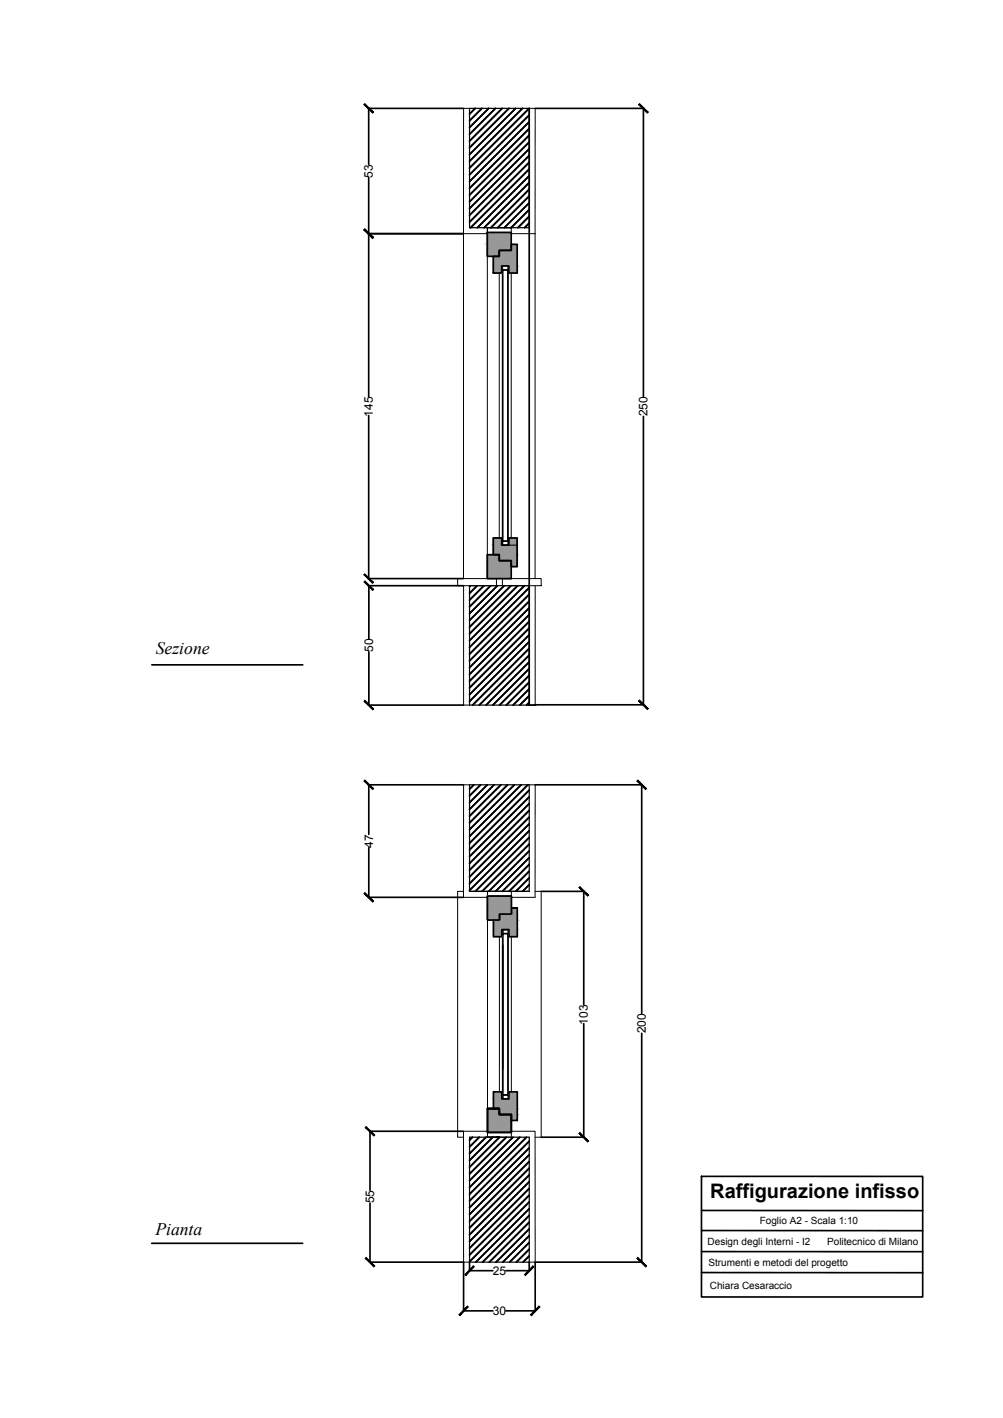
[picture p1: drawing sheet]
<svg xmlns="http://www.w3.org/2000/svg" width="420mm" height="594mm" viewBox="0 0 420 594" stroke-linecap="round" stroke-linejoin="round" font-family="sans-serif">
<!-- layer: 0 -->
<g fill="none" stroke="#000" stroke-width=".7">
<path d="M154.3 45.4h39.8M154.4 45.4v23.6M199.1 45.4l-2.4 2.4M201.9 45.4l-5.2 5.2M204.7 45.4l-8 8M207.6 45.4l-10.9 10.9M210.4 45.4l-13.7 13.7M213.2 45.4l-16.5 16.5M216 45.4l-19.3 19.3M218.8 45.4l-22.1 22.1M221.7 48.2l-25 25M221.7 51l-25 25 25-24.9"/>
<path d="M221.7 53.8l-25 25.1M221.7 56.7l-25 25M221.7 59.5l-25 25M224.3 45.4h45.4M269.5 45.4v120.8M154.4 74.3v91.9M196.7 70.4l25-25v250.1M221.7 62.3l-25 25.1M221.7 65.2l-25 25M221.7 68l-25 25M221.7 70.8l-24.6 24.6M221.7 73.6l-21.7 21.8"/>
<path d="M221.7 76.5l-18.9 18.9M221.7 79.3l-16.1 16.1M221.7 73.7l-21.7 21.7M154.3 97.9h39.8M204.1 97.4h10.1v7.5h-5.1v2.5h-5zM221.7 82.1l-13.3 13.3M221.7 85l-10.4 10.4M221.7 87.8l-7.6 7.6M221.7 90.6l-4.8 4.8M221.7 93.5l-2 1.9M221.7 90.7l-4.7 4.7M221.7 93.5l-1.9 1.9"/>
<path d="M206.6 107.4h2.5v-2.5h5.1v-2.5h2.5v12h-3.6v-3h-2.9v3h-3.6zM210.6 113.1h2.2v113.6h-2.2zM213.1 111.4v3h3.6v-3M154.4 174.1v68.3M269.5 174.5v120.8M204.1 232.4h5v2.5h5.1v7.5h-10.1zM206.6 225.4h3.6v3h2.9v-3h3.6v12h-2.5v-2.5h-5.1v-2.5h-2.5zM154.3 242.4h39.8M154.3 245.4h39.8M154.5 245.4v22.3M197.1 245.4l-.4 .4M199.9 245.4l-3.2 3.2"/>
<path d="M202.7 245.4l-6 6M205.5 245.4l-8.8 8.8M205.5 245.4l-8.8 8.9M208.3 245.4l-11.6 11.6M208.4 245.4l-11.7 11.7M211.2 245.4l-14.5 14.5M214 245.4l-17.3 17.3M216.9 245.4l-20.2 20.2M219.7 245.4l-23 23M221.7 246.2l-25 25M221.7 249l-25 25M63.6 278.5h63.2"/>
<path d="M154.5 273.1v22.3M196.7 276.8l25-25-25 25.1M196.7 279.7l25-25-25 25M221.7 260.3l-25 25.1M221.7 263.1l-25 25.1M221.7 266l-25 25M221.7 268.8l-25 25M221.7 271.6l-23.8 23.8M221.7 274.5l-20.9 20.9M221.7 277.3l-18.1 18.1M154.3 295.4h39.8M196.7 282.5l25-25-25 25"/>
<path d="M206.4 295.4l15.3-15.3-15.2 15.3M212.1 295.4l9.6-9.6-9.6 9.6M221.7 283l-12.5 12.4M221.7 288.6l-6.8 6.8M221.7 291.4l-4 4M221.7 294.3l-1.1 1.1M221.9 295.4h2.1M224.2 295.3h.1M224.3 295.3h45.4M154.3 328.8h39.8M154.5 328.8v20.8M198.5 328.8l-1.8 1.8"/>
<path d="M201.4 328.8l-4.7 4.6M204.2 328.8l-7.5 7.5M207 328.8l-10.3 10.3 10.3-10.3M209.8 328.8l-13.1 13.1 13.1-13.1M212.6 328.8l-15.9 15.9 16-15.9M215.5 328.8l-18.8 18.8M218.3 328.8l-21.6 21.6M221.1 328.8l-24.4 24.5M221.7 331l-25 25.1M221.7 333.9l-25 25M221.7 336.7l-25 25M221.7 339.5l-25 25.1"/>
<path d="M224.3 328.8h44.7M268.8 328.8v95.9M154.5 355.1v20.8M221.7 342.3l-25 25M221.7 345.2l-25 25M221.7 348l-25 25M221.7 350.8l-22.6 22.6M221.7 353.7l-19.8 19.7M221.7 356.5l-17 16.9M221.7 359.3l-14.1 14.1M154.3 375.9h39.8M204.2 375.4h10v7.5h-5v2.5h-5z"/>
<path d="M221.7 362.1l-11.3 11.3M221.7 365l-8.5 8.4M221.7 367.8l-5.6 5.6M221.7 370.6l-2.8 2.8M226.8 373.4h17.9M244.5 373.4v47.6M210.6 396v52M210.6 391.1h2.2v67.6h-2.2zM212.8 389.4h-2.2v1.7M214.2 380.4v2.5h-5v2.5h-2.5v7h3.5v-3h3v3h3.5v-12h-2.5h2.5M244.5 428.9v47.5M268.8 432.9v95.9"/>
<path d="M206.7 457.4h3.5v3h3v-3h3.5v12h-2.5v-2.5h-5l-.1-2.5h-2.4zM210.6 458.7v1.7M154.8 473.9h39.3M155 473.9v24.8M197.9 476.4l-1.2 1.3M200.8 476.4l-4.1 4.1M203.6 476.4l-6.9 6.9M204.2 476.4h5h-1.2M204.2 464.4h4.9h-4.9v10h10v-7.5h-5l-.1-2.5M204.2 464.4h4.9l.1 2.5h5v7.5h-10zM206.4 476.4l-9.7 9.8M209.2 476.4l-12.5 12.6"/>
<path d="M212.1 476.4l-15.4 15.4M214.9 476.4l-18.2 18.2M217.8 476.4l-21.1 21.1M220.6 476.4l-23.9 23.9M221.7 478.1l-25 25.1M226.8 476.4h17.9M221.7 480.9l-25 25.1M221.7 483.8l-25 25M221.7 486.6l-25 25M221.7 489.4l-25 25.1M221.7 492.3l-25 25M221.7 495.1l-25 25"/>
<path d="M221.7 497.9l-25 25 25-25M293.8 492.8l92.7 .1v50.5h-92.7zM155 504.1v24.7M221.7 500.7l-25 25M221.7 503.6l-25 25 25-25M221.7 506.4l-22.4 22.4M221.7 509.2l-19.6 19.6M221.7 512l-16.8 16.8M221.7 514.9l-13.9 13.9M221.7 517.7l-11.1 11.1M221.7 500.8l-25 25M293.8 507.1l92.7 .1"/>
<path d="M293.8 515.5l92.7 .1M63.5 520.9h63.3M154.8 528.8h39.3M194.2 528.8v20.6M196.7 528.8v3.7M196.7 532.4h9.8M211.9 532.4h9.8M216.3 528.8l5.4-5.4-5.4 5.4M221.7 520.5l-8.3 8.3M221.7 526.2l-2.6 2.6 2.6-2.6M221.7 528.8v3.7M224.2 528.8v20.6"/>
<path d="M224.3 528.8h44.7M293.8 524.4h92.7M293.8 533.1l92.7 .1M194.2 549.2h12.3M211.9 549.2h12.3"/>
</g>
<!-- layer: spessoreLmuri -->
<path d="M196.7 45.4h25v50h-25zM196.7 245.4h25v50h-25zM196.7 328.8h25v44.6h-25zM196.7 476.4h25v52.4h-25z" fill="none" stroke="#000" stroke-width=".51"/>
<!-- layer: LineeProiettate -->
<path d="M194.2 97.9v144.5M214.2 95.4h-10.1v147h10.1M224.1 97.9v144.5M209.1 114.4v111M214.2 114.4v111M194.2 373.4h-2.5v103h2.5M224.1 373.4h2.6v103h-2.6M204.2 385.4v79M209.2 392.4v65M214.2 392.4v65" fill="none" stroke="#000" stroke-width=".42"/>
<!-- layer: sezioneLastre -->
<g fill="none" stroke="#000" stroke-width=".42">
<path d="M204.1 97.4h10.1v7.5h-5.1v2.5h-5zM206.6 107.4h2.5v-2.5h5.1v-2.5h2.5v9h-6.5v3h-3.6zM213.1 111.4v3h3.6v-3M204.1 232.4h5v2.5h5.1v7.5h-10.1zM206.6 225.4h3.6v3h6.5v9h-2.5v-2.5h-5.1v-2.5h-2.5zM213.1 228.4v-3h3.6v3M191.7 242.4h16.3v3h-16.3zM210.5 242.4h16.2v3h-16.2zM204.2 375.4h10v7.5h-5v2.5h-5zM206.7 385.4h2.5v-2.5h5v-2.5h2.5v9h-6.5v3h-3.5zM213.2 389.4v3h3.5v-3M206.7 457.4h3.5v3h6.5v9h-2.5v-2.5h-5v-2.5h-2.5z"/>
<path d="M204.2 464.4h5v2.5h5v7.5h-10zM213.2 460.4v-3h3.5v3"/>
</g>
<!-- layer: LineeControtelaio -->
<g fill="none" stroke="#000" stroke-width=".42">
<path d="M196.7 45.4h-2.5v52.5h9.9M221.7 45.4h2.5l-.1 52.5h-9.9M204.1 95.4h10.1v2h-10.1zM210.6 111.4v117M210.6 113.1h2.2M212.8 111.4v115.3M210.6 226.7h2.2v1.7h-2.2zM194.2 245.4v50h2.5M224.2 245.4v50h-2.5M196.7 328.8h-2.5v47.1h10M221.7 328.8h2.5l-.1 47.1h-9.9M204.2 373.4h10v2h-10z"/>
<path d="M210.6 389.4v69.3M210.6 391.1h2.2M212.8 389.4v69.3M210.6 458.7h2.2v1.7h-2.2zM204.2 474.4h10v2h-10zM204.2 473.9h-10v54.9h2.5M214.2 473.9h9.9l.1 54.9h-2.5"/>
</g>
<!-- layer: 0 -->
<g fill="#989898" stroke="#989898" stroke-width=".42">
<path d="M204.1 234.9h10.1v7.5z"/>
<path d="M204.2 464.4l5 2.5-.1-2.5zM204.2 464.4l5 2.5h-5z"/>
<path d="M204.2 466.9l10 7.5v-7.5zM204.2 466.9l10 7.5h-10z"/>
<path d="M213.1 225.4l3.6 3v-3zM213.1 225.4l3.6 3h-3.6z"/>
<path d="M206.6 225.4l3.6 3v-3zM206.6 225.4l3.6 3h-3.6z"/>
<path d="M206.6 228.4l10.1 4v-4zM206.6 228.4l10.1 4h-10.1z"/>
<path d="M204.1 232.4l12.6 2.5v-2.5zM204.1 232.4l12.6 2.5h-12.6z"/>
<path d="M214.2 234.9l2.5 2.5v-2.5zM214.2 234.9l2.5 2.5h-2.5z"/>
<path d="M204.1 242.4h10.1zM204.1 234.9l10.1 7.5h-10.1z"/>
<path d="M204.1 97.4l10.1 5v-5zM204.1 97.4l10.1 5h-10.1z"/>
<path d="M214.2 102.4l2.5 2.5v-2.5zM214.2 102.4l2.5 2.5h-2.5z"/>
<path d="M204.1 102.4l10.1 2.5v-2.5zM204.1 102.4l10.1 2.5h-10.1z"/>
<path d="M204.1 104.9l12.6 2.5v-2.5zM204.1 104.9l12.6 2.5h-12.6z"/>
<path d="M206.6 107.4l10.1 4v-4zM206.6 107.4l10.1 4h-10.1z"/>
<path d="M213.1 111.4l3.6 3v-3zM213.1 111.4l3.6 3h-3.6z"/>
<path d="M206.6 111.4l3.6 3v-3zM206.6 111.4l3.6 3h-3.6z"/>
<path d="M213.2 457.4l3.5 3v-3zM213.2 457.4l3.5 3h-3.5z"/>
<path d="M206.7 457.4l3.5 3v-3zM206.7 457.4l3.5 3h-3.5z"/>
<path d="M206.7 460.4l10 4v-4zM206.7 460.4l10 4h-10z"/>
<path d="M209.1 464.4l7.6 2.5v-2.5zM209.1 464.4l7.6 2.5h-7.5z"/>
<path d="M214.2 466.9l2.5 2.5v-2.5zM214.2 466.9l2.5 2.5h-2.5z"/>
<path d="M214.2 380.4l2.5 2.5v-2.5zM214.2 380.4l2.5 2.5h-2.5z"/>
<path d="M209.2 382.9l7.5 2.5v-2.5zM209.2 382.9l7.5 2.5h-7.5z"/>
<path d="M206.7 385.4l10 4v-4zM206.7 385.4l10 4h-10z"/>
<path d="M206.7 389.4h3.5zM206.7 389.4h6.5z"/>
<path d="M213.2 389.4l3.5 3v-3zM213.2 389.4l3.5 3h-3.5z"/>
<path d="M206.7 389.4l3.5 3v-3zM206.7 389.4l3.5 3h-3.5z"/>
<path d="M204.2 375.4l10 7.5v-7.5zM204.2 375.4l10 7.5h-10z"/>
<path d="M204.2 382.9l5 2.5v-2.5zM204.2 382.9l5 2.5h-5z"/>
</g>
<g fill="#000" stroke="#000" stroke-width=".42">
<path d="M221.7 295.4h.2zM224 295.4h.2z"/>
<path d="M152.5 43.8l3.6 3.6 .3-.4zM152.8 43.4l3.6 3.6-3.9-3.2z"/>
<path d="M267.5 43.8l3.6 3.6 .4-.4zM267.9 43.4l3.6 3.6-4-3.2z"/>
<path d="M152.5 96.3l3.9 3.2-3.6-3.6zM152.5 96.3l3.9 3.2-.3 .4z"/>
<path d="M152.5 96.3l3.6 3.6 .3-.4zM152.5 96.3l.3-.4 3.6 3.6z"/>
<path d="M152.8 240.4l-.3 .4 3.9 3.2zM152.5 240.8l3.9 3.2-.3 .4z"/>
<path d="M152.5 243.8l3.6 3.6 .4-.4zM152.5 243.8l.4-.4 3.6 3.6z"/>
<path d="M152.9 293.4l-.4 .4 4 3.2zM152.5 293.8l4 3.2-.4 .4z"/>
<path d="M267.9 293.3l-.4 .4 4 3.2zM267.5 293.7l4 3.2-.4 .4z"/>
<path d="M152.5 327.2l3.6 3.6 .4-.4zM152.9 326.8l3.6 3.6-4-3.2z"/>
<path d="M266.8 327.2l3.6 3.6 .4-.4zM267.2 326.8l3.6 3.6-4-3.2z"/>
<path d="M152.9 374l-.4 .3 4 3.2zM152.5 374.3l4 3.2-.4 .4z"/>
<path d="M242.5 371.8l3.6 3.6 .4-.3zM242.5 371.8l.4-.3 3.6 3.6z"/>
<path d="M153 472.3l3.6 3.6 .4-.3zM153 472.3l.4-.3 3.6 3.6z"/>
<path d="M242.9 474.5l-.4 .3 4 3.2zM242.5 474.8l4 3.2-.4 .4z"/>
<path d="M153.4 526.8l-.4 .4 4 3.2zM153 527.2l4 3.2-.4 .4z"/>
<path d="M198.3 530.4l-3.2 4 3.6-3.6zM198.3 530.4l-3.2 4-.4-.4z"/>
<path d="M223.3 530.4l-3.6 3.6 .4 .4zM223.3 530.4l.4 .4-3.6 3.6z"/>
<path d="M267.2 526.8l-.4 .4 4 3.2zM266.8 527.2l4 3.2-.4 .4z"/>
<path d="M195.8 547.2l-3.2 4 3.6-3.6zM195.8 547.2l-3.2 4-.4-.4z"/>
<path d="M225.8 547.2l-3.6 3.6 .4 .4zM225.8 547.2l.4 .4-3.6 3.6z"/>
</g>
<text font-size="8.4" x="297.5" y="502">Raffigurazione infisso</text>
<g font-size="7.4">
<text x="65.3" y="273.9">Sezione</text>
<text x="65.1" y="517.4">Pianta</text>
</g>
<g font-size="5">
<text x="156.2" y="74.4" transform="rotate(-90 156.2 74.4)">53</text>
<text x="156.2" y="174.5" transform="rotate(-90 156.2 174.5)">145</text>
<text x="271.3" y="174.5" transform="rotate(-90 271.3 174.5)">250</text>
<text x="156.3" y="273.2" transform="rotate(-90 156.3 273.2)">50</text>
<text x="156.3" y="355.1" transform="rotate(-90 156.3 355.1)">47</text>
<text x="246.3" y="429.3" transform="rotate(-90 246.3 429.3)">103</text>
<text x="270.6" y="432.9" transform="rotate(-90 270.6 432.9)">200</text>
<text x="156.8" y="504.2" transform="rotate(-90 156.8 504.2)">55</text>
<text x="206.4" y="534.1">25</text>
<text x="206.4" y="551">30</text>
</g>
<g font-size="4.2">
<text x="318.3" y="512.8">Foglio A2 - Scala 1:10</text>
<text x="296.4" y="521.8">Design degli Interni - I2</text>
<text x="346.5" y="521.8">Politecnico di Milano</text>
<text x="296.8" y="530.6">Strumenti e metodi del progetto</text>
<text x="297.3" y="540.2">Chiara Cesaraccio</text>
</g>
<text font-size=".3" x="222.8" y="295.3">25</text>
</svg>
